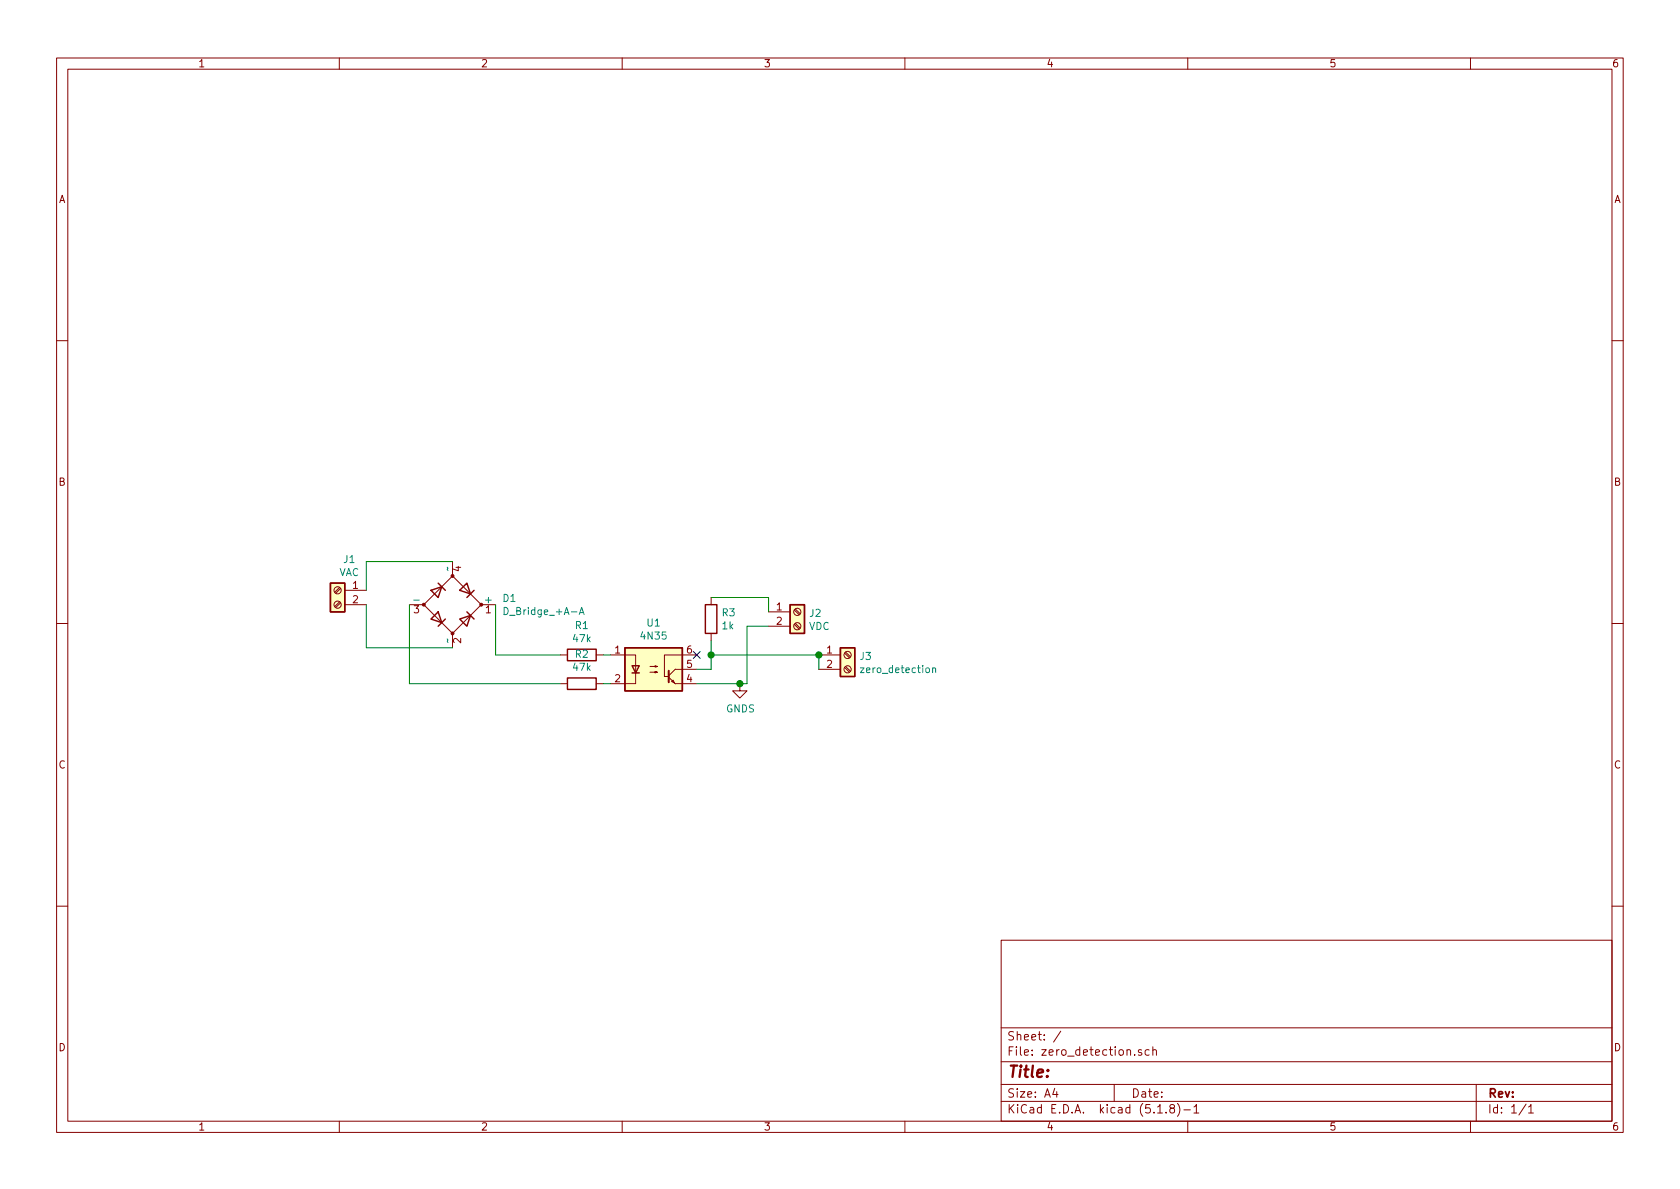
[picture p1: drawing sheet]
EESchema Schematic File Version 4
EELAYER 30 0
EELAYER END
$Descr A4 11693 8268
encoding utf-8
Sheet 1 1
Title ""
Date ""
Rev ""
Comp ""
Comment1 ""
Comment2 ""
Comment3 ""
Comment4 ""
$EndDescr
$Comp
L Isolator:4N35 U1
U 1 1
P 4550 4650
F 0 "U1" H 4550 4975 50  0000 C CNN
F 1 "4N35" H 4550 4884 50  0000 C CNN
F 2 "Package_DIP:DIP-6_W7.62mm" H 4350 4450 50  0001 L CIN
F 3 "https://www.vishay.com/docs/81181/4n35.pdf" H 4550 4650 50  0001 L CNN
	1    4550 4650
	1    0    0    -1  
$EndComp
$Comp
L Device:R R1
U 1 1
P 4050 4550
F 0 "R1" V 3843 4550 50  0000 C CNN
F 1 "47k" V 3934 4550 50  0000 C CNN
F 2 "Resistor_THT:R_Axial_Power_L25.0mm_W9.0mm_P27.94mm" V 3980 4550 50  0001 C CNN
F 3 "~" H 4050 4550 50  0001 C CNN
	1    4050 4550
	0    1    1    0   
$EndComp
$Comp
L Device:R R2
U 1 1
P 4050 4750
F 0 "R2" V 3843 4750 50  0000 C CNN
F 1 "47k" V 3934 4750 50  0000 C CNN
F 2 "Resistor_THT:R_Axial_Power_L25.0mm_W9.0mm_P27.94mm" V 3980 4750 50  0001 C CNN
F 3 "~" H 4050 4750 50  0001 C CNN
	1    4050 4750
	0    1    1    0   
$EndComp
Wire Wire Line
	4200 4550 4250 4550
Wire Wire Line
	4200 4750 4250 4750
Wire Wire Line
	3450 4200 3450 4550
Wire Wire Line
	3450 4550 3900 4550
Wire Wire Line
	2850 4200 2850 4750
$Comp
L Device:R R3
U 1 1
P 4950 4300
F 0 "R3" H 5020 4346 50  0000 L CNN
F 1 "1k" H 5020 4255 50  0000 L CNN
F 2 "Resistor_THT:R_Axial_DIN0207_L6.3mm_D2.5mm_P7.62mm_Horizontal" V 4880 4300 50  0001 C CNN
F 3 "~" H 4950 4300 50  0001 C CNN
	1    4950 4300
	1    0    0    -1  
$EndComp
$Comp
L Connector:Screw_Terminal_01x02 J1
U 1 1
P 2350 4100
F 0 "J1" H 2268 4317 50  0000 C CNN
F 1 "VAC" H 2268 4226 50  0000 C CNN
F 2 "TerminalBlock_Phoenix:TerminalBlock_Phoenix_MKDS-1,5-2_1x02_P5.00mm_Horizontal" H 2350 4100 50  0001 C CNN
F 3 "~" H 2350 4100 50  0001 C CNN
	1    2350 4100
	-1   0    0    -1  
$EndComp
Wire Wire Line
	2550 4100 2550 3900
Wire Wire Line
	2550 3900 3150 3900
Wire Wire Line
	3150 4500 2550 4500
Wire Wire Line
	2550 4500 2550 4200
Wire Wire Line
	2850 4750 3900 4750
Wire Wire Line
	4950 4450 4950 4550
Wire Wire Line
	4950 4650 4850 4650
$Comp
L Connector:Screw_Terminal_01x02 J2
U 1 1
P 5550 4250
F 0 "J2" H 5630 4242 50  0000 L CNN
F 1 "VDC" H 5630 4151 50  0000 L CNN
F 2 "Connector_Molex:Molex_SPOX_5267-02A_1x02_P2.50mm_Vertical" H 5550 4250 50  0001 C CNN
F 3 "~" H 5550 4250 50  0001 C CNN
	1    5550 4250
	1    0    0    -1  
$EndComp
Wire Wire Line
	5350 4250 5350 4150
Wire Wire Line
	5350 4150 4950 4150
Connection ~ 4950 4550
Wire Wire Line
	4950 4550 4950 4650
Wire Wire Line
	5200 4350 5350 4350
NoConn ~ 4850 4550
Wire Wire Line
	5200 4350 5200 4750
Wire Wire Line
	5200 4750 5150 4750
$Comp
L Connector:Screw_Terminal_01x02 J3
U 1 1
P 5900 4550
F 0 "J3" H 5980 4542 50  0000 L CNN
F 1 "zero_detection" H 5980 4451 50  0000 L CNN
F 2 "Connector_Molex:Molex_SPOX_5267-02A_1x02_P2.50mm_Vertical" H 5900 4550 50  0001 C CNN
F 3 "~" H 5900 4550 50  0001 C CNN
	1    5900 4550
	1    0    0    -1  
$EndComp
Wire Wire Line
	5700 4550 5700 4650
Wire Wire Line
	4950 4550 5700 4550
Connection ~ 5700 4550
$Comp
L Device:D_Bridge_+A-A D1
U 1 1
P 3150 4200
F 0 "D1" H 3494 4246 50  0000 L CNN
F 1 "D_Bridge_+A-A" H 3494 4155 50  0000 L CNN
F 2 "Diode_THT:Diode_Bridge_Round_D9.0mm" H 3150 4200 50  0001 C CNN
F 3 "~" H 3150 4200 50  0001 C CNN
	1    3150 4200
	1    0    0    -1  
$EndComp
$Comp
L power:GNDS #PWR0101
U 1 1
P 5150 4750
F 0 "#PWR0101" H 5150 4500 50  0001 C CNN
F 1 "GNDS" H 5155 4577 50  0000 C CNN
F 2 "" H 5150 4750 50  0001 C CNN
F 3 "" H 5150 4750 50  0001 C CNN
	1    5150 4750
	1    0    0    -1  
$EndComp
Connection ~ 5150 4750
Wire Wire Line
	5150 4750 4850 4750
$EndSCHEMATC
